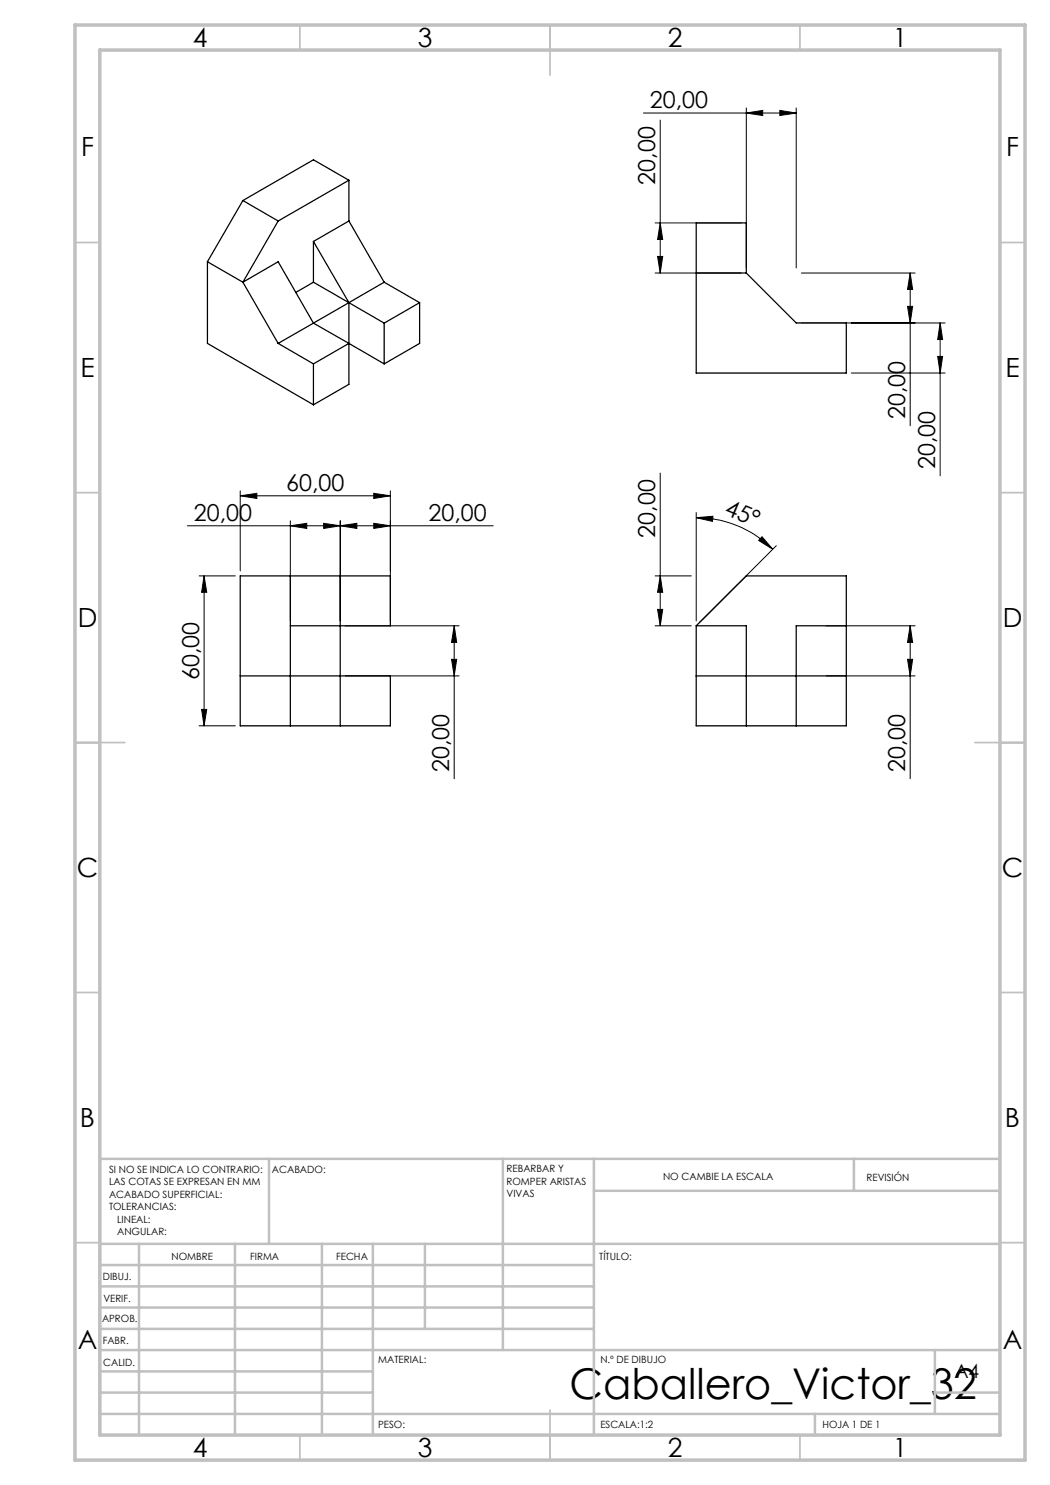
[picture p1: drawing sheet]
<svg xmlns="http://www.w3.org/2000/svg" width="210mm" height="297mm" viewBox="0 0 210 297" stroke-linecap="round" stroke-linejoin="round" font-family="sans-serif">
<g fill="none" stroke="#000" stroke-width=".2">
<path d="M128.7 22.6h30.5M132 24v30.6M149.3 22.6l3.2-.5v1zM149.3 21.6v32M156 22.1l3.2 .5-3.2 .5zM159.2 21.6v32M131 54.6h17.2M131 44.6h17.2M131.5 51.3h1l-.5 3.3zM132 44.6l.5 3.3h-1zM160.3 54.6h22.7M182 54.6l.5 3.3h-1z"/>
<path d="M182 54.6v30.6M160.3 64.6h28.7M170.3 74.6h18.7M181.5 61.3h1l-.5 3.3zM187.5 71.3h1l-.5 3.3zM188 64.6l.5 3.3h-1zM188 64.6v30.6M48 99.2l3.4-.5v1zM48 98.2v16M48 99.2h30.1M74.8 98.7l3.3 .5-3.3 .5zM78.1 98.2v26"/>
<path d="M132 94.6v30.6M37.5 105.2h61.1M39.8 115.2h7.3M40.8 115.2v30M40.8 115.2l.5 3.3h-1zM58.1 105.2l3.2-.5v1zM58.1 104.2v20M64.7 104.7l3.4 .5-3.4 .5zM68.1 105.2l3.3-.5v1zM68.1 104.2v20M74.8 104.7l3.3 .5-3.3 .5zM131 115.2h7.3"/>
<path d="M132 115.2l.5 3.3h-1zM139.2 103.5l3.4-.2-.1 1zM139.2 103.5a21.7 21.7 0 0 1 15.4 6.4M139.2 102.5v21.7M152.4 107.3l2.2 2.6-2.9-1.8zM155.3 109.1l-15.4 15.4M69 135.2h22.8M69 125.2h22.8M90.3 131.9h1l-.5 3.3zM90.8 125.2v30.5M90.8 125.2l.5 3.3h-1zM131 125.2h7.3"/>
<path d="M131.5 121.9h1l-.5 3.3zM165.2 135.2h17.8M165.2 125.2h17.8M181.5 131.9h1l-.5 3.3zM182 125.2l.5 3.3h-1zM182 125.2v30.5M39.8 145.2h7.3M40.3 141.9h1l-.5 3.3z"/>
</g>
<g fill="none" stroke="#c0c0c0" stroke-width=".35">
<path d="M60 5v5M110 5v10M160 5v5M15 48.5h5M200 48.5h5M15 98.5h5M200 98.5h5M15 148.5h10M195 148.5h10M15 198.5h5M200 198.5h5M15 248.5h5"/>
<path d="M200 248.5h5M60 287v5M110 282v10M160 287v5"/>
</g>
<g fill="none" stroke="#c0c0c0" stroke-width=".5">
<path d="M53.8 231.8v17M100.6 231.8v38.2M118.8 231.8v55.2M118.8 238.2h81.2M170.8 231.8v6.4M200 231.8h-180v55.2M20 248.8h180M20 257.3h98.8M20 253h98.8M27.8 248.8v38.2M47 248.8v38.2M64.4 248.8v38.2"/>
<path d="M74.6 248.8v38.2M85 248.8v17M20 265.8h98.8M20 261.5h98.8M20 278.5h54.6M20 274.3h54.6M20 270h180M187 278.5h13M187 270v12.8M20 282.8h180M163 282.8v4.2"/>
</g>
<path d="M15 5h190v287h-190zM20 10h180v277h-180z" fill="none" stroke="#c0c0c0" stroke-width=".7"/>
<g fill="#000">
<path d="M149.3 22.6l3.2-.5v1zM156 22.1l3.2 .5-3.2 .5z"/>
<path d="M187.5 71.3h1l-.5 3.3zM188 64.6l.5 3.3h-1zM181.5 61.3h1l-.5 3.3zM182 54.6l.5 3.3h-1zM131.5 51.3h1l-.5 3.3zM132 44.6l.5 3.3h-1zM181.5 131.9h1l-.5 3.3zM182 125.2l.5 3.3h-1zM131.5 121.9h1l-.5 3.3zM132 115.2l.5 3.3h-1z"/>
<path d="M74.8 98.7l3.3 .5-3.3 .5zM48 99.2l3.4-.5v1z"/>
<path d="M40.8 115.2l.5 3.3h-1zM40.3 141.9h1l-.5 3.3zM90.8 125.2l.5 3.3h-1zM90.3 131.9h1l-.5 3.3z"/>
<path d="M74.8 104.7l3.3 .5-3.3 .5zM68.1 105.2l3.3-.5v1zM64.7 104.7l3.4 .5-3.4 .5zM58.1 105.2l3.2-.5v1z"/>
<path d="M152.4 107.3l2.2 2.6-2.9-1.8zM139.2 103.5l3.4-.2-.1 1z"/>
</g>
<g fill="none" stroke="#000" stroke-width=".25">
<path d="M69.8 36.1v8.1M69.8 36.1l-14.2 8.1M69.8 36.1l-7.1-4.1-14.1 8.1M41.5 52.3v16.4l21.2 12.3M41.5 52.3l7.1 4.1M48.6 56.4l7 12.3M48.6 56.4l7-4.1 7.1 12.3 7.1 4.1M48.6 40.1l7 4.1M48.6 40.1l-7.1 12.2M55.6 44.2l-7 12.2M62.7 48.3v8.1M62.7 56.4l-3.5 2.1"/>
<path d="M62.7 48.3l7.1 12.2M62.7 56.4l14.1 8.2M69.8 44.2l-7.1 4.1M69.8 44.2l7 12.2M76.8 56.4l-7 4.1M76.8 56.4l7.1 4.1M139.2 44.6h10.1v10l9.9 10h10.1v10h-30.1zM139.2 54.6h10.1M55.6 68.7l7.1 4.1M62.7 72.8v8.2M69.8 68.7l7 4.1M69.8 60.5l-14.2 8.2"/>
<path d="M69.8 60.5v16.4l-7.1 4.1M69.8 68.7l-7.1 4.1M76.8 64.6v8.2M83.9 60.5l-7.1 4.1M83.9 60.5v8.2l-7.1 4.1M58.1 115.2v30M68.1 115.2v30M58.1 125.2h20v-10h-30.1v30h30.1v-10h-30.1M139.2 125.2l10.1-10h20v30h-30.1zM139.2 125.2h10.1v20M139.2 135.2h30.1M169.3 125.2h-10.1v20"/>
</g>
<text font-size="8.5" x="113.9" y="279.7">Caballero_Victor_32</text>
<g font-size="5.3">
<text x="38.5" y="9.5">4</text>
<text x="83.5" y="9.5">3</text>
<text x="133.6" y="9.5">2</text>
<text x="178.6" y="9.5">1</text>
<text x="16.2" y="31.3">F</text>
<text x="201.2" y="31.3">F</text>
<text x="16.1" y="75.5">E</text>
<text x="201.1" y="75.5">E</text>
<text x="15.5" y="125.5">D</text>
<text x="200.5" y="125.5">D</text>
<text x="15.4" y="175.5">C</text>
<text x="200.4" y="175.5">C</text>
<text x="16" y="225.5">B</text>
<text x="201" y="225.5">B</text>
<text x="15.5" y="269.8">A</text>
<text x="200.5" y="269.8">A</text>
<text x="38.5" y="291.5">4</text>
<text x="83.5" y="291.5">3</text>
<text x="133.6" y="291.5">2</text>
<text x="178.6" y="291.5">1</text>
</g>
<g font-size="4.7">
<text x="130" y="21.6">20,00</text>
<text x="131" y="36.9" transform="rotate(-90 131 36.9)">20,00</text>
<text x="181" y="83.9" transform="rotate(-90 181 83.9)">20,00</text>
<text x="187" y="93.9" transform="rotate(-90 187 93.9)">20,00</text>
<text x="57.3" y="98.1">60,00</text>
<text x="38.8" y="104.1">20,00</text>
<text x="85.7" y="104.1">20,00</text>
<text x="131" y="107.5" transform="rotate(-90 131 107.5)">20,00</text>
<text x="144.7" y="102.9" transform="rotate(23 144.7 102.9)">45°</text>
<text x="39.8" y="136" transform="rotate(-90 39.8 136)">60,00</text>
<text x="89.8" y="154.4" transform="rotate(-90 89.8 154.4)">20,00</text>
<text x="181" y="154.4" transform="rotate(-90 181 154.4)">20,00</text>
</g>
<text font-size="3.9" x="190.9" y="275.5">A4</text>
<g font-size="2">
<text x="21.8" y="234.6">SI NO SE INDICA LO CONTRARIO:</text>
<text x="21.8" y="237.1">LAS COTAS SE EXPRESAN EN MM</text>
<text x="21.8" y="239.6">ACABADO SUPERFICIAL:</text>
<text x="54.4" y="234.6">ACABADO:</text>
<text x="101.3" y="234.5">REBARBAR Y</text>
<text x="101.3" y="237">ROMPER ARISTAS</text>
<text x="101.3" y="239.5">VIVAS</text>
<text x="132.6" y="236">NO CAMBIE LA ESCALA</text>
<text x="173.3" y="236.2">REVISIÓN</text>
<text x="21.8" y="242.1">TOLERANCIAS:</text>
<text x="23.4" y="244.6">LINEAL:</text>
<text x="23.4" y="247.1">ANGULAR:</text>
<text x="34.3" y="252">NOMBRE</text>
<text x="50" y="251.9">FIRMA</text>
<text x="67.2" y="251.9">FECHA</text>
<text x="119.9" y="251.9">TÍTULO:</text>
<text x="20.6" y="256.1">DIBUJ.</text>
<text x="20.7" y="260.3">VERIF.</text>
<text x="20.4" y="264.4">APROB.</text>
<text x="20.5" y="268.8">FABR.</text>
<text x="20.7" y="273.1">CALID.</text>
<text x="75.6" y="272.5">MATERIAL:</text>
<text x="120.1" y="272.5">N.º DE DIBUJO</text>
<text x="75.6" y="285.5">PESO:</text>
<text x="120.1" y="285.6">ESCALA:1:2</text>
<text x="164.5" y="285.6">HOJA 1 DE 1</text>
</g>
</svg>
